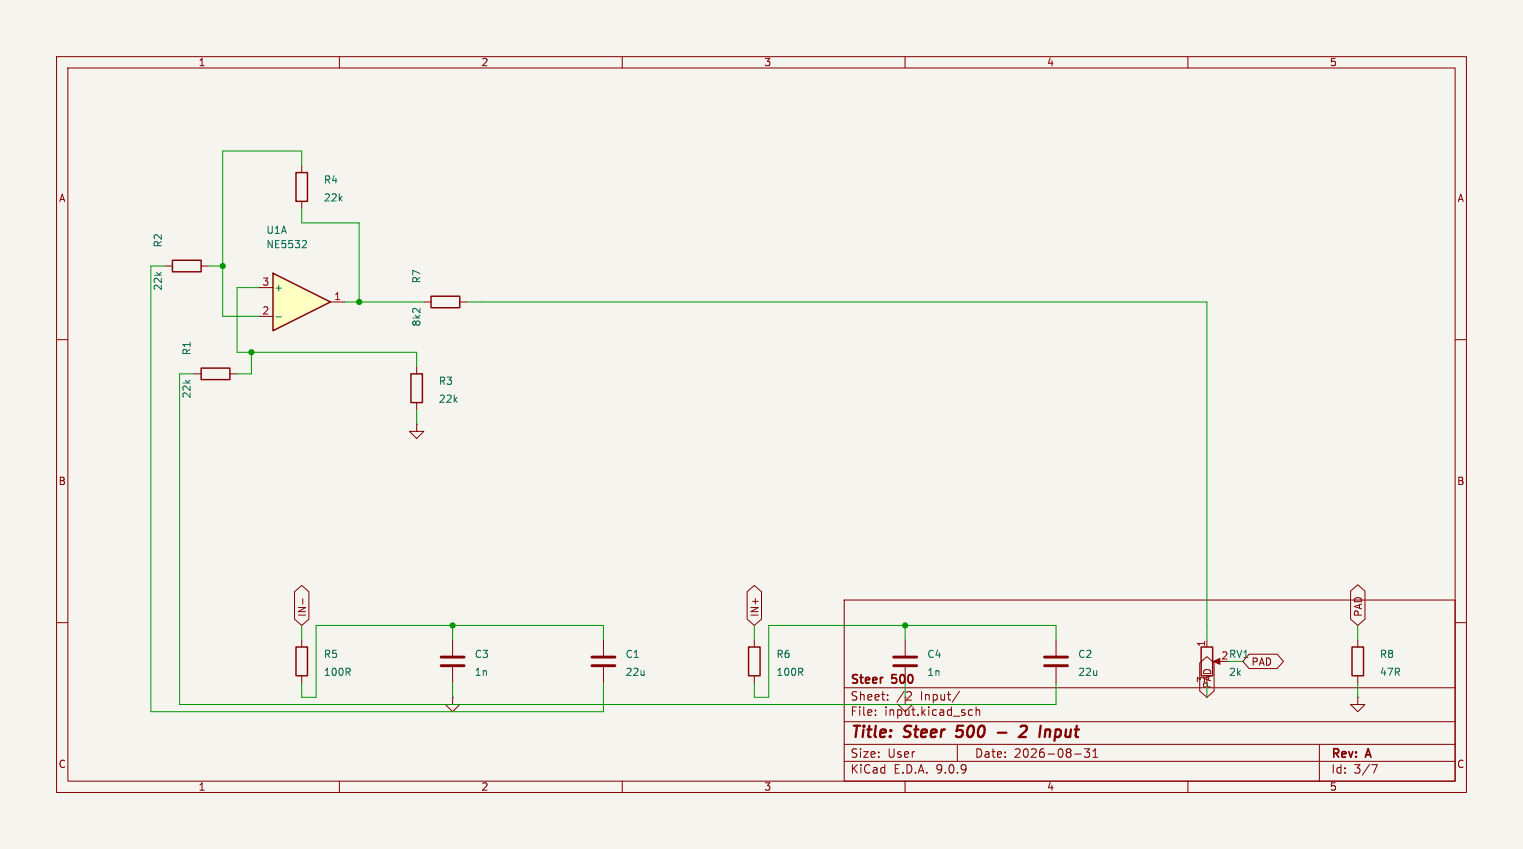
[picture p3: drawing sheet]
<svg xmlns="http://www.w3.org/2000/svg" width="269mm" height="150mm" viewBox="0 0 269 150" stroke-linecap="round" stroke-linejoin="round" font-family="sans-serif">
<path d="M0 0h269.2v150h-269.2z" fill="#f5f4ef" stroke="#f5f4ef" stroke-width=".18"/>
<g fill="none" stroke="#840000" stroke-width=".18">
<path d="M10 10h249.2v130h-249.2zM12 12h245.2v126h-245.2zM60 10v2M110 10v2M160 10v2M210 10v2M10 60h2M73.7 64.8v1.3M73.7 71.1v1.3M257.2 60h2M10 110h2M149.2 106h108v32h-108z"/>
<path d="M257.2 110h2M60 138v2M110 138v2M149.2 134.5h108M149.2 131.5h108M149.2 127.5h108M149.2 121.5h108M154.8 126.3v.1M154.8 125.5v.1M156.9 123.6v.1M156.9 122.8v.1M160 138v2"/>
<path d="M160.5 122.2l.5 .1 .1 .3-.9 1.1h.9M169.2 131.5v3M169.6 122.1l-1.3 2M171.3 126.3l.2 .1 .4-.1M171.9 125.5l-.4-.1-.2 .1M172.6 125.5l.2-.1 .3 .1 .1 .9M172.6 124.9v1.5M190 133.2h1.1M192.6 132.3l-.5 .6 .5 .1v.7l-.3 .1h-.4l-.2-.1M193.2 133.8h.9M193.2 132.7l.4-.4v1.5M210 138v2"/>
<path d="M233.2 131.5v6.5M242.5 135.1h1l-.7 1.5"/>
</g>
<path d="M169 130l.3 .2M169.3 128.2l-.2 1 .1-.1M176.4 129.5h1.5M180.4 128.4l.3-.2h.5a.45 .45 0 0 1 .3 .6l-.1 .3-1.3 1.1h1.2M185.1 128.9l.5 .1 .1 .2-.2 1" fill="none" stroke="#840000" stroke-width=".4"/>
<path d="M72.6 66.1h2.1v5h-2.1z" fill="none" stroke="#840000" stroke-width=".25"/>
<path d="M48.3 48.3l10.1 5.1-10.1 5z" fill="#ffffc2"/>
<path d="M52.3 30.5h2.1v5.1h-2.1zM30.5 46h5.1v2h-5.1zM48.3 48.3l10.1 5.1-10.1 5zM76.2 52.3h5.1v2.1h-5.1zM35.6 65h5v2.1h-5zM52.3 114.3h2.1v5.1h-2.1zM132.3 114.3h2.1v5.1h-2.1zM212.3 114.3h2.1v5.1h-2.1zM239 114.3h2v5.1h-2z" fill="none" stroke="#840000" stroke-width=".25"/>
<g fill="none" stroke="#840000" stroke-width=".18">
<path d="M53.3 29.2v1.3M53.3 35.6v1.2M29.2 47h1.3M35.6 47h1.2M45.7 50.8h2.6M45.7 55.9h2.6M58.4 53.4h2.6M74.9 53.4h1.3M81.3 53.4h1.2M34.3 66.1h1.3M40.6 66.1h1.3M73.7 74.9v1.3h1.2l-1.2 1.3-1.3-1.3h1.3"/>
<path d="M73.7 74.9h.1M52.1 104.5l1.2-1.1 1.3 1.1v4.9l-1.3 1.1-1.2-1.1zM53.3 113v1.3M53.3 119.4v1.3M53.5 105.8v.9M80 113v2.8M80 117.9v2.8M106.7 113v2.8M106.7 117.9v2.8M132.1 104.5l1.2-1.1 1.3 1.1v4.9l-1.3 1.1-1.2-1.1zM133.3 113v1.3M133.3 119.4v1.3"/>
<path d="M160 113v2.8M160 117.9v2.8M186.7 113v2.8M186.7 117.9v2.8M212.1 117.1l1.3-1.1 1.2 1.1v5l-1.2 1.1-1.3-1.1zM213.4 113v1.3M214.9 116.9h1M220.8 115.6h5l1.1 1.3-1.1 1.2h-5l-1.1-1.2zM238.8 104.4l1.2-1.1 1.3 1.1v5l-1.3 1.1-1.2-1.1zM240 113v1.3M240 119.4v1.3M80 123.2v1.3h1.3l-1.3 1.2-1.3-1.2h1.3"/>
<path d="M80 123.2h.1M160 123.2v1.3h1.3l-1.3 1.2-1.3-1.2h1.3M240 123.2v1.3h1.3l-1.3 1.2-1.2-1.2h1.2M240 123.2h.1"/>
</g>
<path d="M48.8 56h1M53.6 42.5l.5 .1 .1 .3-.8 .9h.8" fill="none" stroke="#006464" stroke-width=".18"/>
<path d="M78 116.1h4M78 117.6h4M104.6 116.1h4.1M104.6 117.6h4.1M158 116.1h4.1M158 117.6h4.1M184.7 116.1h4M184.7 117.6h4" fill="none" stroke="#840000" stroke-width=".51"/>
<path d="M214.5 116.9l1.1-.6v1.1z" fill="#840000" stroke="#840000" stroke-width=".18"/>
<g fill="none" stroke="#009600" stroke-width=".18">
<path d="M53.3 29.2v-2.5h-13.9v29.2h6.3M53.3 36.8v2.6h10.2v14M29.2 47h-2.5v78.7h80v-5M36.8 47h2.6M45.7 50.8h-3.8v11.4h31.8v2.6M61 53.4h13.9M82.5 53.4h130.9v59.6M34.3 66.1h-2.6v58.4h155v-3.8M44.4 62.2v3.9h-2.5M73.7 72.4v2.5M53.3 110.5v2.5M80 110.5v2.5"/>
<path d="M106.7 113v-2.5h-50.8v12.7h-2.6v-2.5M133.3 110.5v2.5M160 110.5v2.5M186.7 113v-2.5h-50.8v12.7h-2.6v-2.5M240 110.5v2.5M80 120.7v2.5M160 120.7v2.5M213.4 120.7v2.5M240 120.7v2.5"/>
</g>
<g fill="#009600" stroke="#009600" stroke-width=".18">
<circle cx="80" cy="110.5" r=".46"/>
<circle cx="160" cy="110.5" r=".46"/>
<circle cx="39.4" cy="47" r=".46"/>
<circle cx="63.5" cy="53.4" r=".46"/>
<circle cx="44.4" cy="62.2" r=".46"/>
</g>
<g font-size="2.8" fill="#840000">
<text x="150.2" y="130.9">Title:</text>
<text x="159.9" y="130.9">Steer</text>
<text x="169.9" y="130.9">500</text>
<text x="182.8" y="130.9">2</text>
<text x="187" y="130.9">Input</text>
</g>
<g font-size="2.1" fill="#840000">
<text x="150.2" y="124">Sheet:</text>
<text x="150.2" y="121.2">Steer</text>
<text x="157.8" y="121.2">500</text>
<text x="158.5" y="124">/2</text>
<text x="162.8" y="124">Input/</text>
<text x="150.2" y="126.7">File:</text>
<text x="156.3" y="126.7">input.kicad_sch</text>
<text x="150.2" y="136.9">KiCad</text>
<text x="150.2" y="134.1">Size:</text>
<text x="156.9" y="134.1">User</text>
<text x="158" y="136.9">E.D.A.</text>
<text x="165.6" y="136.9">9.0.9</text>
<text x="172.2" y="134.1">Date:</text>
<text x="179.3" y="134.1">2026-08-31</text>
<text x="235.2" y="134.3">Rev:</text>
<text x="235.2" y="136.9">Id:</text>
<text x="239.3" y="136.9">3/7</text>
<text x="241.6" y="134.3">A</text>
</g>
<g font-size="1.8" fill="#840000">
<text x="35" y="11.9">1</text>
<text x="85" y="11.9">2</text>
<text x="135" y="11.9">3</text>
<text x="185" y="11.9">4</text>
<text x="235" y="11.9">5</text>
<text x="10.3" y="35.9">A</text>
<text x="257.6" y="35.9">A</text>
<text x="10.3" y="85.9">B</text>
<text x="257.5" y="85.9">B</text>
<text x="54.3" y="109.1" transform="rotate(-90 54.3 109.1)">IN-</text>
<text x="134.3" y="109.1" transform="rotate(-90 134.3 109.1)">IN+</text>
<text x="241" y="109.1" transform="rotate(-90 241 109.1)">PAD</text>
<text x="221.1" y="117.8">PAD</text>
<text x="213.1" y="120.7" transform="rotate(-90 213.1 120.7)">3</text>
<text x="214.3" y="121.8" transform="rotate(-90 214.3 121.8)">PAD</text>
<text x="10.3" y="135.9">C</text>
<text x="257.5" y="135.9">C</text>
<text x="35" y="139.9">1</text>
<text x="85" y="139.9">2</text>
<text x="135" y="139.9">3</text>
<text x="185" y="139.9">4</text>
<text x="235" y="139.9">5</text>
</g>
<g font-size="1.8" fill="#006464">
<text x="57.2" y="32.6">R4</text>
<text x="57.2" y="35.8">22k</text>
<text x="47" y="41.5">U1A</text>
<text x="28.8" y="43.8" transform="rotate(-90 28.8 43.8)">R2</text>
<text x="47" y="44.1">NE5532</text>
<text x="28.8" y="51.4" transform="rotate(-90 28.8 51.4)">22k</text>
<text x="48.4" y="51.7">+</text>
<text x="74.5" y="50.2" transform="rotate(-90 74.5 50.2)">R7</text>
<text x="74.5" y="57.8" transform="rotate(-90 74.5 57.8)">8k2</text>
<text x="33.9" y="62.9" transform="rotate(-90 33.9 62.9)">R1</text>
<text x="33.9" y="70.5" transform="rotate(-90 33.9 70.5)">22k</text>
<text x="77.5" y="68.2">R3</text>
<text x="77.5" y="71.4">22k</text>
<text x="57.2" y="116.4">R5</text>
<text x="57.2" y="119.6">100R</text>
<text x="83.8" y="116.4">C3</text>
<text x="83.8" y="119.6">1n</text>
<text x="110.5" y="116.4">C1</text>
<text x="110.5" y="119.6">22u</text>
<text x="137.2" y="116.4">R6</text>
<text x="137.2" y="119.6">100R</text>
<text x="163.8" y="116.4">C4</text>
<text x="163.8" y="119.6">1n</text>
<text x="190.5" y="116.4">C2</text>
<text x="190.5" y="119.6">22u</text>
<text x="217.2" y="119.6">2k</text>
<text x="243.8" y="116.4">R8</text>
<text x="243.8" y="119.6">47R</text>
</g>
<g font-size="1.8" fill="#a90000">
<text x="46.3" y="50.6">3</text>
<text x="59" y="53.1">1</text>
<text x="46.3" y="55.6">2</text>
<text x="213.1" y="114.4" transform="rotate(-90 213.1 114.4)">1</text>
</g>
<text font-size="1.8" fill="#009600" x="215.8" y="116.6">2 RV1</text>
</svg>
